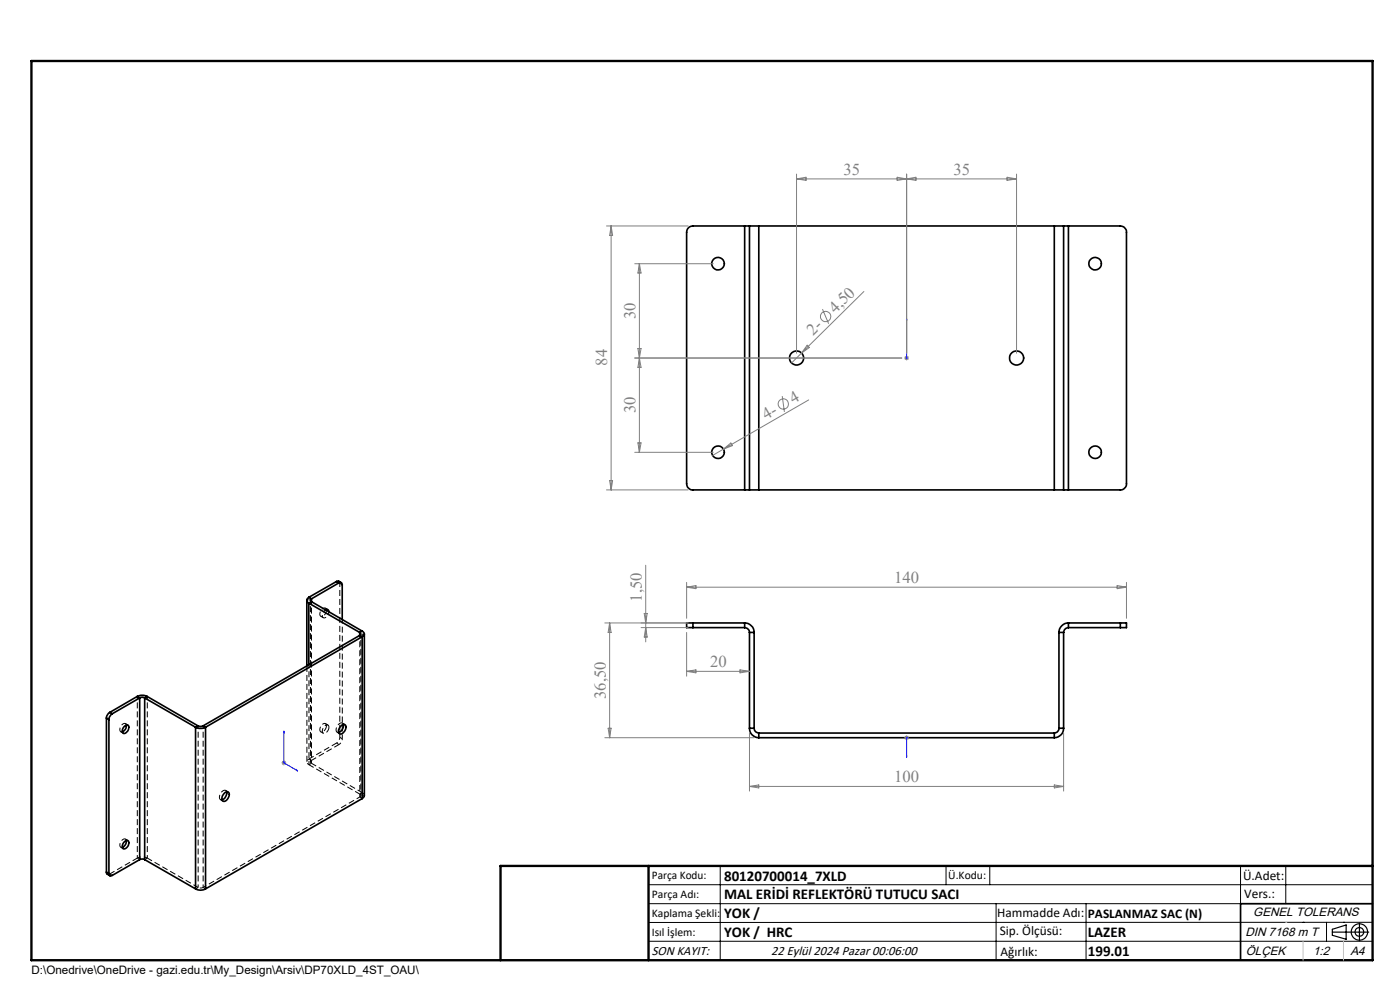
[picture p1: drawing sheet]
<svg xmlns="http://www.w3.org/2000/svg" width="297mm" height="210mm" viewBox="0 0 297 210" stroke-linecap="round" stroke-linejoin="round" font-family="sans-serif">
<g fill="none" stroke="#000" stroke-width=".35">
<path d="M158 47.9h1M158 47.9h-11a1.33 1.33 0 0 0-1.3 1.4v53.3a1.33 1.33 0 0 0 1.3 1.3h11M158 47.9v56M159 47.9h2M159 47.9v56M161 47.9v56M161 47.9h62.7M223.7 47.9h1.9M223.7 47.9v56M225.6 47.9h1.1M225.6 47.9v56M226.7 47.9h11a1.33 1.33 0 0 1 1.3 1.4v53.3a1.33 1.33 0 0 1-1.3 1.3h-11"/>
<path d="M226.7 47.9v56M158 103.9h1M159 103.9h2M161 103.9h62.7M223.7 103.9h1.9M225.6 103.9h1.1M65.1 127.3v13.9M65.5 126.7a.66 .66 0 0 0-.4 .6 .66 .66 0 0 0 .4 .6M65.5 127.9l10.8 6.3M65.5 127.9v13.1M65.5 126.7l.6 .3M66.1 127a.31 .31 0 0 0-.3 .3 .31 .31 0 0 0 .3 .3"/>
<path d="M66.1 127.6l10.7 6.3M66.1 127.6l-.6 .3M66.1 127v.6M69.1 129.4a.42 .42 0 0 1 .5-.1 .42 .42 0 0 1 .2 .5M69.2 129.3l.1 .2M71.4 123.4l.4-.1 .6 .3M71.4 123.4l-5.9 3.3M71.4 123.4l.5 .2M71.9 123.6a.44 .44 0 0 1 .5 0 .44 .44 0 0 1 .2 .5v7.3M71.9 123.6l-5.8 3.4M76.3 134.2a.34 .34 0 0 1 .2 .3 .34 .34 0 0 1-.2 .3M76.3 134.8l-33.2 19.2"/>
<path d="M76.3 134.8l.5 .3M76.3 134.2v.6M76.8 133.9a.62 .62 0 0 1 .5 .6 .62 .62 0 0 1-.5 .6M76.8 135.1l-33.2 19.2M76.8 135.1v34.3M76.8 133.9l-.5 .3M77.3 134.5v34.3l-.5 .6M147 132.1h-1.3v1h1.3M147 133.1h11M147 132.1v1M147 132.1h11M158 133.1a1.09 1.09 0 0 1 1 1.1"/>
<path d="M158 132.1a2.05 2.05 0 0 1 2 2.1M158 132.1v1M159 134.2v20.3M159 134.2h1M160 134.2v20.3M224.6 134.2h1M224.6 134.2v20.3M225.6 134.2v20.3M226.7 132.1a2.05 2.05 0 0 0-2.1 2.1M226.7 133.1a1.09 1.09 0 0 0-1.1 1.1M226.7 132.1v1M226.7 133.1h11"/>
<path d="M226.7 132.1h11M237.7 132.1h1.3v1h-1.3M237.7 132.1v1M22.6 152.3l.5 .3M22.6 152.3v32.7M23.1 152.6v32.7M23.3 151.1l-.6 .7-.1 .5M23.3 151.1l.5 .3M23.8 151.4a1.6 1.6 0 0 0-.7 1.2M26.3 154.2a.59 .59 0 0 1 .9-.4 .59 .59 0 0 1 0 1l-.3 .5a.54 .54 0 0 1-.8 .2 .54 .54 0 0 1-.1-.8zM26.8 153.8l-.2 1-.6 .4M29.1 147.7a2.39 2.39 0 0 1 2.1 0"/>
<path d="M29.1 147.7l.5 .4M29.1 147.7l-5.8 3.4M29.6 148.1l.4-.2 .7 .2M29.6 148.1v34.2M29.6 148.1l-5.8 3.3M30.7 148.1l10.8 6.2M30.7 148.1v34.2M31.2 147.7l10.8 6.3M31.2 147.7l-.5 .4M41.5 154.3a2.39 2.39 0 0 0 2.1 0M41.5 154.3v34.3M42 154h1.1"/>
<path d="M42 154l-.5 .3M43.1 154l.5 .3M43.6 154.3v34.3M72.5 153.8l.2-.1a.56 .56 0 0 1 .6 .2 .56 .56 0 0 1 .1 .6 1.11 1.11 0 0 1-1.5 1.1l-.1-.7zM72.8 153.7a1.55 1.55 0 0 1-1 1.7M159 154.5a1.99 1.99 0 0 0 2 2M159 154.5h1M160 154.5a1.02 1.02 0 0 0 1 1M161 155.5v1M161 156.5h62.7M161 155.5h62.7M223.7 155.5v1"/>
<path d="M224.6 154.5a1.02 1.02 0 0 1-.9 1M224.6 154.5h1M225.6 154.5a1.99 1.99 0 0 1-1.9 2M26.3 178.7a.55 .55 0 0 1 .7-.5 .55 .55 0 0 1 .3 .8 .91 .91 0 0 1-1.3 .9l-.1-.5zM26.8 178.3l-.1 .7-.7 .8M47.5 168.3a.64 .64 0 0 1 1-.2 .64 .64 0 0 1 0 1l-.3 .5a.6 .6 0 0 1-.8 .4 .6 .6 0 0 1-.3-.9zM48.1 167.9a1.67 1.67 0 0 1-1 1.8M76.8 169.4l-33.2 19.2M22.6 185l.1 .4 .6 .4M22.6 185l.5 .3M29.6 182.3l-5.8 3.4a.42 .42 0 0 1-.5 .1 .42 .42 0 0 1-.2-.5M29.6 182.3l.6-.1 .5 .1"/>
<path d="M30.7 182.3l10.8 6.3M41.5 188.6a2.13 2.13 0 0 0 2.1 0M291.2 191.7h-28v12"/>
<circle cx="152.3" cy="55.9" r="1.33"/>
<circle cx="232.3" cy="55.9" r="1.32"/>
<circle cx="169" cy="75.9" r="1.51"/>
<circle cx="215.7" cy="75.9" r="1.51"/>
<circle cx="152.3" cy="95.9" r="1.33"/>
<circle cx="232.3" cy="95.9" r="1.32"/>
</g>
<path d="M65.5 126.7v1.2M65.9 127.3v34.3M66.1 127.6v34.3M76.9 135.1v-1.3M43.1 153.9v34.3M76.3 169.1v-34.3M76.5 168.7v-34.2M29.1 182v-34.3M31.3 182v-34.3M42 188.2v-34.3M43.1 188.2l-.5 .2-.6-.2" fill="none" stroke="#000" stroke-width=".21" stroke-dasharray="1.3 .6" stroke-dashoffset=".6" stroke-linecap="butt"/>
<g fill="none" stroke="#000" stroke-width=".21" stroke-dasharray="1.3 .6" stroke-linecap="butt">
<path d="M68.1 130.7l.5 .3M69.6 129.3l-.5-.3M71.9 123.3l.2 .4M72.1 123.7l.5 .3M25.6 155.2l.6 .3M26.8 153.8v-.1a.56 .56 0 0 0-.6-.3 .56 .56 0 0 0-.4 .5l-.4 .7a.46 .46 0 0 0 .6 .6M27.2 153.8l-.6-.3M65.1 141.2v20.4M68.1 155.2l.5 .3M69.3 154a.53 .53 0 0 0-.5-.6 .53 .53 0 0 0-.6 .5l-.3 .5a.55 .55 0 0 0 .1 .8 .55 .55 0 0 0 .8-.2l.5-1M69.6 153.8l-.5-.3M69.8 154.3a.53 .53 0 0 0-.5-.6 .53 .53 0 0 0-.6 .5l-.3 .5a.55 .55 0 0 0 .1 .8 .55 .55 0 0 0 .8-.2l.5-1"/>
<path d="M71.4 157.6l.5 .3M71.5 155.3l.6 .3M72.6 156.7l-.5-.3M73.2 153.7l-.6-.3M25.6 179.7l.6 .3M26.8 178.3v-.1a.56 .56 0 0 0-.6-.3 .56 .56 0 0 0-.4 .4l-.4 .8a.46 .46 0 0 0 .6 .6M27.2 178.3l-.6-.3M46.8 169.6l.5 .3M48.4 168l-.5-.3M66.1 161.9l-.6 .3M66.1 161.3l-.6-.3M76.3 169.1l.6 .3"/>
<path d="M76.3 168.4l.6-.3M23.3 185.4h-.5M23.8 185.7l-.5-.3M29.7 182.3l-.6-.3M30.7 182.3l.6-.3M42 188.2l-.5 .3M43.1 188.2l.5 .3"/>
</g>
<path d="M72.8 153.7a.6 .6 0 0 0-.5-.4 .6 .6 0 0 0-.5 .4l-.5 1.1a.47 .47 0 0 0 .6 .6M48.1 167.9a.6 .6 0 0 0-.6-.3 .6 .6 0 0 0-.5 .4l-.5 1.1a.47 .47 0 0 0 .6 .6" fill="none" stroke="#000" stroke-width=".21" stroke-dasharray="1.3 .6" stroke-dashoffset="-.2" stroke-linecap="butt"/>
<path d="M69.2 129.3v-.1a.56 .56 0 0 0-.5-.2 .56 .56 0 0 0-.5 .4l-.3 .5a.55 .55 0 0 0 .1 .8 .55 .55 0 0 0 .8-.2l.5-1M71.4 157.6l-5.9 3.4M71.9 157.9l-5.8 3.4M76.3 168.4l-10.8-6.2M76.9 168.1l-10.8-6.2M29.1 182l-5.8 3.4M31.3 182l10.7 6.2" fill="none" stroke="#000" stroke-width=".21" stroke-dasharray="1.3 .6" stroke-dashoffset=".1" stroke-linecap="butt"/>
<path d="M69.1 129.4a1.23 1.23 0 0 0-.5 1.6 1.17 1.17 0 0 0 1.2-1.2M72.1 123.7v32.7M65.5 141v21.2M29.1 182a2.34 2.34 0 0 1 2.2 0M43.1 188.2l33.2-19.1" fill="none" stroke="#000" stroke-width=".21" stroke-dasharray="1.3 .6" stroke-dashoffset=".5" stroke-linecap="butt"/>
<path d="M72.6 131.4v25.3M66.1 161.9a.32 .32 0 0 1-.2-.3 .32 .32 0 0 1 .2-.3M76.3 168.4a.32 .32 0 0 1 .2 .3 .32 .32 0 0 1-.2 .4M76.9 168.1l.4 .6" fill="none" stroke="#000" stroke-width=".21" stroke-dasharray="1.3 .6" stroke-dashoffset=".4" stroke-linecap="butt"/>
<path d="M65.5 162.2a.65 .65 0 0 1-.4-.6 .65 .65 0 0 1 .4-.6" fill="none" stroke="#000" stroke-width=".21" stroke-dasharray="1.3 .6" stroke-dashoffset=".8" stroke-linecap="butt"/>
<path d="M71.9 157.9a1.56 1.56 0 0 0 .7-1.2M72.1 156.4a1.56 1.56 0 0 1-.7 1.2" fill="none" stroke="#000" stroke-width=".21" stroke-dasharray="1.3 .6" stroke-dashoffset=".7" stroke-linecap="butt"/>
<g fill="none" stroke="#808080" stroke-width=".21">
<path d="M169 36.9v38M169 38h46.7M169 38l2-.4v.7zM190.3 37.6l2 .4-2 .3zM192.3 36.9v38M192.3 38l2-.4v.7zM213.6 37.6l2.1 .4-2.1 .3zM215.7 36.9v38M128.7 47.9h17.3M129.6 47.9v56M129.6 47.9l.4 2h-.7zM134.7 55.9h16.6"/>
<path d="M135.6 55.9v40M135.6 55.9l.4 2h-.7zM134.7 75.9h56.6M135.3 73.9h.7l-.4 2zM135.6 75.9l.4 2h-.7zM170 74.9l-2.1 2.1M171.2 73.2l.5 .5-1.7 1.2zM174.5 65.6l1.3 3.1M183.3 61.8l-13.3 13.1M191.8 75.9h1M192 75.6l.7 .7M192.3 75.5v.9"/>
<path d="M192.7 75.6l-.7 .7M134.7 95.9h16.6M135.3 93.9h.7l-.4 2zM153.5 95.3l-2.3 1.3M153.5 95.3l1.5-1.3 .4 .5zM165.9 84l.5 3.4M171.6 84.8l-18.1 10.5M128.7 103.9h17.3M129.3 101.9h.7l-.4 2zM137 119.9v16.3M128.3 132.1h17.7M129.3 132.1v24.4"/>
<path d="M129.3 132.1l.3 2.1h-.6zM136 133.1h10M136.7 130.1h.6l-.3 2zM137 133.1l.3 2h-.6zM145.7 134.2v9.2M145.7 123.5v7.7M145.7 124.6h93.3M145.7 124.6l1.9-.4v.7zM237 124.2l2 .4-2 .3zM239 123.5v7.7M128.3 156.5h31.7M129 154.5h.6l-.3 2z"/>
<path d="M145.7 142.4l1.9-.3v.6zM145.7 142.4h13.3M157 142.1l2 .3-2 .3zM159 155.5v12.3M191.8 156.5h1M192 156.1l.7 .7M192.3 156v1M192.7 156.1l-.7 .7M225.6 155.5v12.3M59.7 161.8h1M59.9 161.5l.7 .7M60.2 161.3v1"/>
<path d="M60.6 161.5l-.7 .7M159 166.8h66.6M159 166.8l2-.3v.6zM223.7 166.5l1.9 .3-1.9 .3z"/>
<circle cx="175.1" cy="67.1" r="1.09"/>
<circle cx="166.2" cy="85.7" r="1.09"/>
</g>
<g fill="none" stroke="#000" stroke-width=".25">
<path d="M282.6 197.7h7.8M282.6 197.1l3-.9v3l-3-.8zM288.4 195.8v3.8M106.2 203.7h185"/>
<circle cx="288.4" cy="197.7" r="1.74"/>
<circle cx="288.4" cy="197.7" r=".93"/>
</g>
<path d="M192.3 75.8v.3zM192.3 67.6v.4v-.4M192.3 75.9h.1M192.3 67.6v8.3M60.2 155v6.8l3 1.7M60.2 155l.1 .4-.2-.1zM192.3 156.4v.2zM192.3 156.5h.1M192.3 156.5v4.1M62.9 163.3l.3 .2-.3-.1zM192.3 160.6v-.4v.4" fill="none" stroke="#00f" stroke-width=".21"/>
<g fill="none" stroke="#000" stroke-width=".21">
<path d="M137.6 187.7h153.6M137.6 191.7h153.6M137.6 199.7h153.6M152.8 183.7v20M200.7 183.7v4M210 183.7v4M211.3 191.7v12M230.4 191.7v12M263.2 183.7v20M272.8 183.7v8M276.4 195.6h.1M281.4 195.6v4.1"/>
<path d="M285 195.6h.1M291.2 195.6l-153.6 .1"/>
</g>
<path d="M6.7 12.9h284.5v190.8h-284.5zM137.6 183.7v20M291.2 183.7h-185v20" fill="none" stroke="#000" stroke-width=".5"/>
<path d="M276.4 199.7v4M285 199.7v4" fill="none" stroke="#c0c0c0" stroke-width=".21"/>
<path d="M272.8 195.6h.1" fill="none" stroke="#c0c0c0" stroke-width=".25"/>
<g fill="#00f">
<path d="M192.3 75.8v.3zM192.3 67.6v.4z"/>
<path d="M62.9 163.3l.3 .2-.3-.1zM60.2 155l.1 .4-.2-.1z"/>
<path d="M192.3 160.2v.4zM192.3 156.4v.2z"/>
</g>
<g font-size="3.5" fill="#808080">
<text x="178.9" y="37.1">35</text>
<text x="202.3" y="37.1">35</text>
<text x="134.8" y="67.7" transform="rotate(-90 134.8 67.7)">30</text>
<text x="172.5" y="71.3" transform="rotate(-45 172.5 71.3)">2-</text>
<text x="177.2" y="66.7" transform="rotate(-45 177.2 66.7)">4,50</text>
<text x="128.8" y="77.6" transform="rotate(-90 128.8 77.6)">84</text>
<text x="134.8" y="87.7" transform="rotate(-90 134.8 87.7)">30</text>
<text x="162.6" y="89.1" transform="rotate(-30 162.6 89.1)">4-</text>
<text x="168.3" y="85.7" transform="rotate(-30 168.3 85.7)">4</text>
<text x="189.7" y="123.7">140</text>
<text x="136.2" y="127.6" transform="rotate(-90 136.2 127.6)">1,50</text>
<text x="150.7" y="141.6">20</text>
<text x="128.5" y="148.2" transform="rotate(-90 128.5 148.2)">36,50</text>
<text x="189.7" y="166">100</text>
</g>
<g font-size="3.2">
<text x="153.6" y="190.8">MAL ERİDİ REFLEKTÖRÜ TUTUCU SACI</text>
<text x="153.6" y="186.8">80120700014_7XLD</text>
<text x="153.6" y="194.8">YOK /</text>
<text x="153.6" y="198.8">YOK / HRC</text>
<text x="230.8" y="198.7">LAZER</text>
<text x="230.8" y="202.8">199.01</text>
</g>
<g font-size="2.8">
<text x="263.7" y="186.7">Ü.Adet:</text>
<text x="263.9" y="190.5">Vers.:</text>
<text x="211.5" y="194.5">Hammadde Adı:</text>
<text x="230.8" y="194.7">PASLANMAZ SAC (N)</text>
<text x="138.3" y="202.6">SON KAYIT:</text>
<text x="163.6" y="202.6">22 Eylül 2024 Pazar 00:06:00</text>
<text x="212.1" y="198.4">Sip. Ölçüsü:</text>
<text x="212.2" y="202.7">Ağırlık:</text>
</g>
<g font-size="2.6">
<text x="265.9" y="194.4">GENEL TOLERANS</text>
<text x="264.2" y="198.5">DIN 7168 m T</text>
<text x="264.3" y="202.6">ÖLÇEK</text>
<text x="278.5" y="202.6">1:2</text>
<text x="286.5" y="202.6">A4</text>
</g>
<g font-size="2.5">
<text x="138.3" y="186.4">Parça Kodu:</text>
<text x="138.3" y="190.5">Parça Adı:</text>
<text x="201.2" y="186.5">Ü.Kodu:</text>
<text x="138.3" y="194.5">Kaplama Şekli:</text>
<text x="138.3" y="198.6">Isıl İşlem:</text>
<text x="6.7" y="206.7">D:\Onedrive\OneDrive - gazi.edu.tr\My_Design\Arsiv\DP70XLD_4ST_OAU\</text>
</g>
</svg>
